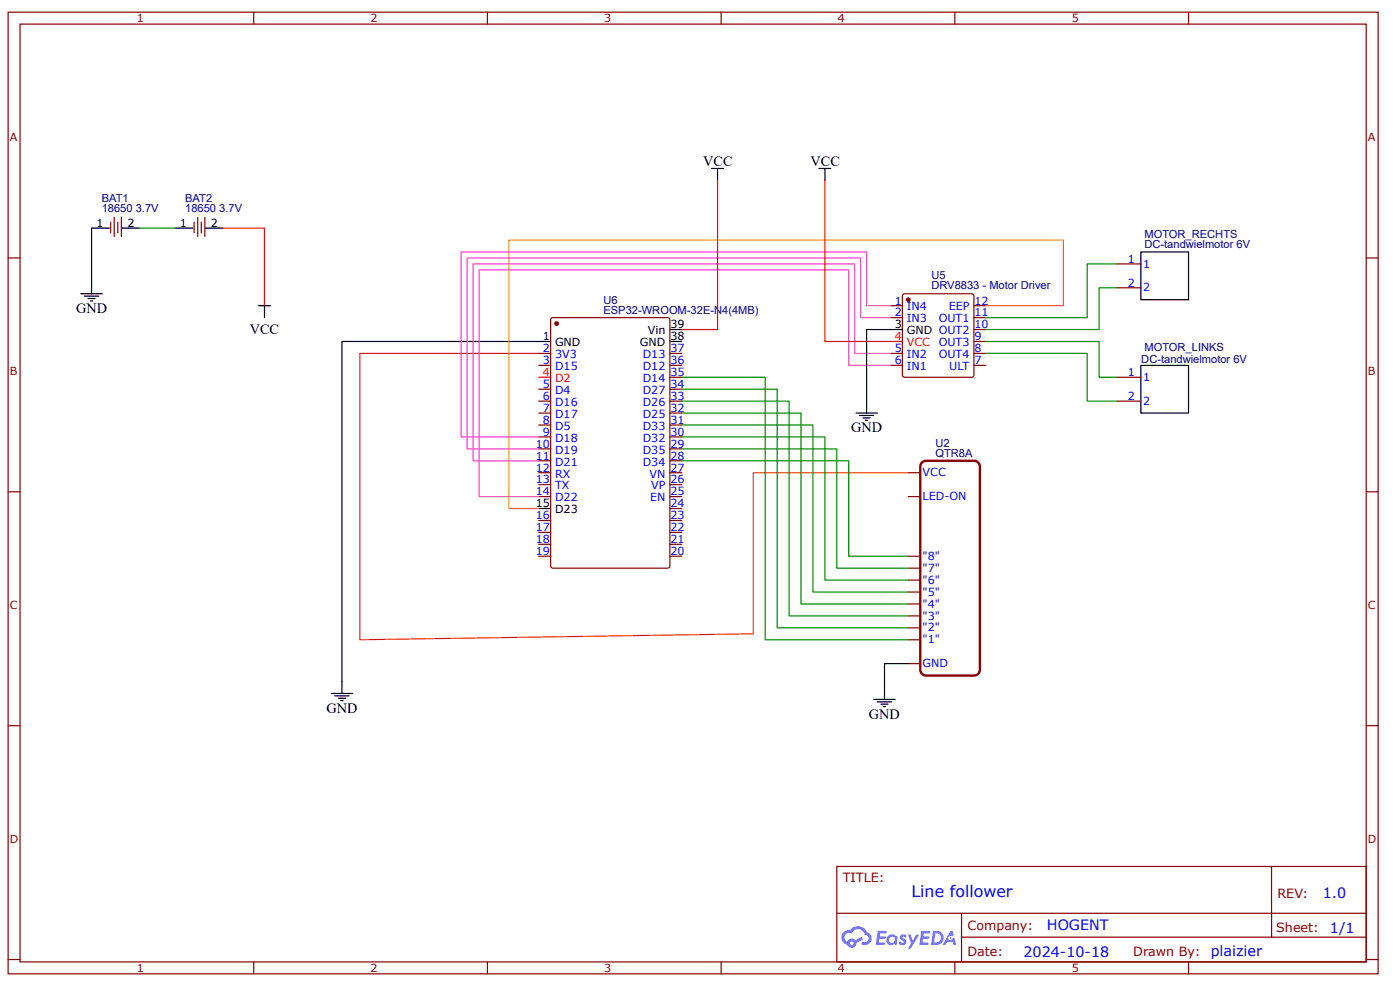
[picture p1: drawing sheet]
<svg xmlns="http://www.w3.org/2000/svg" width="297mm" height="210mm" viewBox="0 0 297 210" stroke-linecap="round" stroke-linejoin="round" font-family="sans-serif">
<g fill="none" stroke="#800" stroke-width=".25">
<path d="M1.7 2.6h290.7v203.9h-290.7zM4.3 5.1h285.5v198.8h-285.5zM53.8 2.6v2.5M103.4 2.6v2.5M153 2.6v2.5M202.6 2.6v2.5M252.1 2.6v2.5M1.7 54.7h2.6M289.8 54.7h2.6M1.7 104.3h2.6M289.8 104.3h2.6M1.7 153.8h2.6"/>
<path d="M289.8 153.8h2.6M177.5 183.7h112.3v20.2h-112.3zM177.6 193.6h112.1M204 198.7h85.7M204 193.6v10.1M269.8 183.7v15M1.7 203.4h2.6M53.8 203.9v2.6M103.4 203.9v2.6M153 203.9v2.6M202.6 203.9v2.6M252.1 203.9v2.6"/>
<path d="M289.8 203.4h2.6"/>
</g>
<g fill="#58f">
<path d="M191.1 198.2l.5-.1 .4 .1 .3 .2-.2 .5a.33 .33 0 0 0-.3-.3 .33 .33 0 0 0-.3 .1v.1a.85 .85 0 0 1 .7 .6 .85 .85 0 0 1-.3 .9l-.7 .1-.6-.4 .4-.4 .5 .3 .2-.1v-.2a.88 .88 0 0 1-.6-1.4z"/>
<path d="M192.6 198.1h.6l.4 1.3 .8-1.3h.6l-1.8 3h-.6l.7-1.1z"/>
<path d="M186.2 197.4h1.7l.2 .1-.1 .3-1.3 .1-.1 .6h1.1l.2 .3-.2 .2h-1.1l-.2 .8h1.3l.1 .3-.1 .2h-1.9z"/>
<path d="M195.5 197.4h1.6l.2 .1v.3l-1.3 .1-.1 .6h1.1l.2 .3-.3 .2h-1.1l-.1 .8h1.2l.1 .3-.1 .2h-1.9z"/>
<path d="M201.6 197.4h.5l.2 .9-.4 .2a.49 .49 0 0 0-.7 .2 .49 .49 0 0 0 .3 .7 .49 .49 0 0 0 .6-.5l.4-.2 .4 1.6h-.6l-.2-.6h-1.2l-.3 .6h-.6z"/>
<path d="M197.9 197.4l-.4 2.9h1a1.51 1.51 0 0 0 1.7-1.5 1.51 1.51 0 0 0-1.8-1.4zM198.4 197.9a1.02 1.02 0 0 1 1.2 1.1 1.02 1.02 0 0 1-1.4 .8z"/>
<path d="M188.5 198.4a1.11 1.11 0 0 0-.3 1.5 1.11 1.11 0 0 0 1.6 .3l.4 .1 .2-1.6-.4-.2a1.01 1.01 0 0 0-1.5-.1zM188.5 199.2a.66 .66 0 0 1 1.3 0 .66 .66 0 0 1-1.3 0z"/>
<path d="M179 197.6a1.58 1.58 0 0 0 .7 2.7 1.01 1.01 0 0 0 1.2 .6 1.01 1.01 0 0 0 .8-1l1.4-.7-.3-.6-1.4 .7a1.02 1.02 0 0 0-1.7 .4 .99 .99 0 0 1-.4-1.4 .99 .99 0 0 1 1.4-.4 1.48 1.48 0 0 1 1.5-.9 1.48 1.48 0 0 1 1.3 1.2 .82 .82 0 0 1 .8 1 .82 .82 0 0 1-1.2 .5l-.3 .2v.3a1.4 1.4 0 0 0 2-.6 1.4 1.4 0 0 0-.9-2 2.19 2.19 0 0 0-3.6-.4l-.8 .1zM180.3 200a.4 .4 0 0 1 .8 0 .4 .4 0 0 1-.8 0z"/>
<circle cx="201.6" cy="198.9" r=".19"/>
</g>
<g fill="none" stroke="#800" stroke-width=".25">
<path d="M237 56h5M191.6 62.4l.3-.1h14.2l.4 .1 .1 .4v16.7l-.1 .3-.4 .2h-14.2l-.3-.2-.2-.3v-16.7zM237 61h5M237 80h5M237 85h5M192.7 105.3h2.5M192.7 100.2h2.5M192.7 117.9h2.5M192.7 120.5h2.5M192.7 123h2.5M192.7 125.5h2.5M192.7 128h2.5"/>
<path d="M192.7 130.6h2.5M192.7 133.1h2.5M192.7 135.6h2.5M192.7 140.7h2.5"/>
</g>
<path d="M195.6 98.1l.9-.4h10.1a1.26 1.26 0 0 1 1.3 1.3v43a1.26 1.26 0 0 1-1.3 1.2h-10.1a1.26 1.26 0 0 1-1.3-1.2v-43z" fill="none" stroke="#800" stroke-width=".51"/>
<path d="M242 53.4h10.1v10.1h-10.1zM242 77.5h10.1v10.1h-10.1z" fill="none" stroke="#000" stroke-width=".25"/>
<circle cx="192.7" cy="63.5" r=".38" fill="#800"/>
<g fill="none" stroke="#800" stroke-width=".25">
<path d="M114.3 74.9h2.5M114.3 77.5h2.5M142.1 74.9h2.5M142.1 77.5h2.5M142.1 80h2.5M188.9 64.8h2.5M188.9 67.3h2.5M188.9 74.9h2.5M188.9 77.5h2.5M206.6 64.8h2.5M206.6 67.3h2.5M206.6 74.9h2.5"/>
<path d="M206.6 77.5h2.5M206.6 72.4h2.5M206.6 69.9h2.5M114.3 82.5h2.5M114.3 85h2.5M114.3 87.6h2.5M114.3 90.1h2.5M114.3 92.6h2.5M114.3 95.2h2.5M114.3 97.7h2.5M142.1 82.5h2.5M142.1 85h2.5"/>
<path d="M142.1 87.6h2.5M142.1 90.1h2.5M142.1 92.6h2.5M142.1 95.2h2.5M142.1 97.7h2.5M114.3 100.2h2.5M114.3 102.8h2.5M114.3 105.3h2.5M114.3 110.3h2.5M114.3 112.9h2.5M114.3 115.4h2.5M114.3 117.9h2.5"/>
<path d="M142.1 100.2h2.5M142.1 102.8h2.5M142.1 105.3h2.5M142.1 107.8h2.5M142.1 110.3h2.5M142.1 112.9h2.5M142.1 115.4h2.5M142.1 117.9h2.5"/>
<circle cx="192.7" cy="63.5" r=".38"/>
</g>
<path d="M114.3 72.4h2.5M142.1 69.9h2.5M142.1 72.4h2.5M188.9 69.9h2.5M114.3 107.8h2.5" fill="none" stroke="#000" stroke-width=".25"/>
<path d="M114.3 80h2.5M188.9 72.4h2.5" fill="none" stroke="#f00" stroke-width=".25"/>
<path d="M237 56h-6.4v11.3h-21.5M209.1 72.4h24.1v7.6h3.8M209.1 74.9h21.5v10.1h6.4M237 61h-3.8v8.9h-24.1" fill="none" stroke="#080" stroke-width=".25"/>
<circle cx="118.1" cy="68.6" r=".38" fill="#800"/>
<g fill="none" stroke="#800" stroke-width=".25">
<path d="M23.5 47.1v2.3M24.2 46.1v4M25 47.1v2.3M25.8 46.1v4M41.2 47.1v2.3M41.9 46.1v4M42.7 47.1v2.3M43.5 46.1v4M117 67.5l.3-.2h24.3l.5 .4v52.3l-.3 .4-24.5 .1-.4-.4-.1-52.3z"/>
<circle cx="118.1" cy="68.6" r=".38"/>
</g>
<g fill="none" stroke="#000" stroke-width=".25">
<path d="M151 35.7h2.5M152.2 35.7v2.5M173.7 35.7h2.6M175 35.7v2.5M19.4 48.4h3.8M19.4 59.7v2.6M25.8 48.4h3.7M37.1 48.4h3.8M43.5 48.4h3.8M17.2 62.3h4.5M17.9 62.8h3M18.7 63.3h1.5"/>
<path d="M19.2 63.8h.5M54.8 64.8h2.6M56.1 64.8v2.5M114.3 72.4h-41.7v74.6M188.9 69.9h-5v17.7M181.6 87.6h4.5M182.3 88.1h3.1M183.1 88.6h1.5M183.6 89.1h.5M70.3 147h4.5M71 147.5h3.1M71.8 148h1.5"/>
<path d="M72.3 148.5h.5M185.4 148.3h4.5M186.1 148.8h3.1M186.9 149.3h1.5M187.4 149.8h.5M192.7 140.7h-5.1v7.6"/>
</g>
<path d="M29.5 48.4h7.6M144.6 80h17.7v55.6h30.4M144.6 82.5h20.3v50.6h27.8M144.6 85h22.8v45.6h25.3M144.6 87.6h25.3v40.4h22.8M144.6 90.1h27.9v35.4h20.2M144.6 92.6h30.4v30.4h17.7M144.6 95.2h32.9v25.3h15.2M144.6 97.7h35.5v20.2h12.6" fill="none" stroke="#080" stroke-width=".25"/>
<path d="M19.4 48.4v11.3" fill="none" stroke="#003" stroke-width=".25"/>
<path d="M152.2 38.2v31.7h-7.6M175 38.2v34.2h13.9M47.3 48.4h8.8v16.4" fill="none" stroke="#f00" stroke-width=".25"/>
<path d="M114.3 74.9h-38v60.7l83.5-1.2v-34.2h32.9" fill="none" stroke="#f30" stroke-width=".25"/>
<path d="M209.1 64.8h16.5v-13.9h-117.6v56.9h6.3" fill="none" stroke="#f90" stroke-width=".25"/>
<path d="M188.9 77.5h-8.8v-20.3h-78.5v48.1h12.7M188.9 74.9h-7.6v-18.9h-80.9v41.7h13.9M188.9 67.3h-6.3v-12.6h-83.5v40.5h15.2M188.9 64.8h-5v-11.4h-86.1v39.2h16.5" fill="none" stroke="#f3c" stroke-width=".25"/>
<text font-size="3.4" fill="#00f" x="193.4" y="190.2">Line follower</text>
<g font-size="3">
<text x="149.2" y="35.2">VCC</text>
<text x="172" y="35.2">VCC</text>
<text x="16.1" y="66.3">GND</text>
<text x="53" y="70.9">VCC</text>
<text x="180.6" y="91.6">GND</text>
<text x="69.3" y="151.1">GND</text>
<text x="184.4" y="152.3">GND</text>
</g>
<g font-size="3" fill="#00f">
<text x="280.6" y="190.3">1.0</text>
<text x="222.1" y="197.2">HOGENT</text>
<text x="282.2" y="197.7">1/1</text>
<text x="217.1" y="202.8">2024-10-18</text>
<text x="256.9" y="202.7">plaizier</text>
</g>
<g font-size="2.7" fill="#800">
<text x="178.8" y="187">TITLE:</text>
<text x="271" y="190.3">REV:</text>
<text x="205.3" y="197.2">Company:</text>
<text x="270.8" y="197.6">Sheet:</text>
<text x="205.3" y="202.7">Date:</text>
<text x="240.4" y="202.7">Drawn By:</text>
</g>
<g font-size="2.4" fill="#800">
<text x="29" y="4.7">1</text>
<text x="78.6" y="4.7">2</text>
<text x="128.2" y="4.7">3</text>
<text x="177.8" y="4.7">4</text>
<text x="227.4" y="4.7">5</text>
<text x="2.1" y="29.9">A</text>
<text x="290.2" y="29.9">A</text>
<text x="2.1" y="79.5">B</text>
<text x="290.2" y="79.5">B</text>
<text x="2.1" y="129.1">C</text>
<text x="290.2" y="129.1">C</text>
<text x="2.1" y="178.6">D</text>
<text x="290.2" y="178.6">D</text>
<text x="29" y="206.1">1</text>
<text x="78.6" y="206.1">2</text>
<text x="128.2" y="206.1">3</text>
<text x="177.8" y="206.1">4</text>
<text x="227.4" y="206.1">5</text>
</g>
<g font-size="2.4" fill="#000080">
<text x="21.6" y="45">18650</text>
<text x="21.6" y="42.8">BAT1</text>
<text x="28.8" y="45">3.7V</text>
<text x="39.3" y="45">18650</text>
<text x="39.3" y="42.8">BAT2</text>
<text x="46.5" y="45">3.7V</text>
<text x="242.8" y="52.6">DC-tandwielmotor 6V</text>
<text x="242.8" y="50.4">MOTOR_RECHTS</text>
<text x="197.6" y="59.1">U5</text>
<text x="128" y="64.4">U6</text>
<text x="197.6" y="61.4">DRV8833 - Motor Driver</text>
<text x="128" y="66.5">ESP32-WROOM-32E-N4(4MB)</text>
<text x="242.1" y="77.1">DC-tandwielmotor 6V</text>
<text x="242.8" y="74.5">MOTOR_LINKS</text>
<text x="198.4" y="94.8">U2</text>
<text x="198.4" y="96.9">QTR8A</text>
</g>
<g font-size="2.4">
<text x="20.5" y="48.1">1</text>
<text x="27" y="48.1">2</text>
<text x="38.2" y="48.1">1</text>
<text x="44.7" y="48.1">2</text>
<text x="137.4" y="70.9">Vin</text>
<text x="142.2" y="69.6">39</text>
<text x="189.8" y="69.6">3</text>
<text x="192.4" y="70.9">GND OUT2</text>
<text x="115.2" y="72.1">1</text>
<text x="117.8" y="73.4">GND</text>
<text x="135.8" y="73.4">GND</text>
<text x="142.2" y="72.1">38</text>
<text x="113.7" y="107.6">15</text>
<text x="117.8" y="108.8">D23</text>
</g>
<g font-size="2.4" fill="#00f">
<text x="239.3" y="55.7">1</text>
<text x="242.5" y="56.7">1</text>
<text x="189.8" y="64.6">1</text>
<text x="192.4" y="65.8">IN4</text>
<text x="201.3" y="65.8">EEP</text>
<text x="206.7" y="64.6">12</text>
<text x="239.3" y="60.8">2</text>
<text x="242.5" y="61.8">2</text>
<text x="189.8" y="67.1">2</text>
<text x="192.4" y="68.4">IN3</text>
<text x="199.1" y="68.4">OUT1</text>
<text x="206.7" y="69.6">10</text>
<text x="206.7" y="67.1">11</text>
<text x="115.2" y="77.2">3</text>
<text x="115.2" y="74.7">2</text>
<text x="117.8" y="75.9">3V3</text>
<text x="136.4" y="75.9">D13</text>
<text x="142.2" y="74.7">37</text>
<text x="142.2" y="77.2">36</text>
<text x="189.8" y="74.7">5</text>
<text x="189.8" y="77.2">6</text>
<text x="192.4" y="75.9">IN2</text>
<text x="199.1" y="75.9">OUT4</text>
<text x="199.1" y="73.4">OUT3</text>
<text x="206.7" y="77.2">7</text>
<text x="206.7" y="74.7">8</text>
<text x="206.7" y="72.1">9</text>
<text x="115.2" y="82.3">5</text>
<text x="117.8" y="83.5">D4</text>
<text x="117.8" y="78.5">D15</text>
<text x="136.4" y="78.5">D12</text>
<text x="136.4" y="81">D14</text>
<text x="136.4" y="83.5">D27</text>
<text x="142.2" y="79.7">35</text>
<text x="142.2" y="82.3">34</text>
<text x="192.4" y="78.5">IN1</text>
<text x="201.4" y="78.5">ULT</text>
<text x="239.3" y="79.7">1</text>
<text x="242.5" y="80.7">1</text>
<text x="115.2" y="89.9">8</text>
<text x="115.2" y="87.3">7</text>
<text x="115.2" y="84.8">6</text>
<text x="117.8" y="88.6">D17</text>
<text x="117.8" y="86.1">D16</text>
<text x="136.4" y="86.1">D26</text>
<text x="136.4" y="88.6">D25</text>
<text x="142.2" y="84.8">33</text>
<text x="142.2" y="87.3">32</text>
<text x="142.2" y="89.9">31</text>
<text x="239.3" y="84.8">2</text>
<text x="242.5" y="85.8">2</text>
<text x="113.7" y="94.9">10</text>
<text x="115.2" y="92.4">9</text>
<text x="117.8" y="93.6">D18</text>
<text x="117.8" y="91.1">D5</text>
<text x="136.4" y="91.1">D33</text>
<text x="136.4" y="93.6">D32</text>
<text x="142.2" y="92.4">30</text>
<text x="142.2" y="94.9">29</text>
<text x="113.7" y="100">12</text>
<text x="113.7" y="97.4">11</text>
<text x="117.8" y="101.2">RX</text>
<text x="117.8" y="98.7">D21</text>
<text x="117.8" y="96.2">D19</text>
<text x="136.4" y="96.2">D35</text>
<text x="136.4" y="98.7">D34</text>
<text x="137.8" y="101.2">VN</text>
<text x="142.2" y="97.4">28</text>
<text x="142.2" y="100">27</text>
<text x="195.7" y="101">VCC</text>
<text x="113.7" y="105">14</text>
<text x="113.7" y="102.5">13</text>
<text x="117.8" y="106.3">D22</text>
<text x="117.8" y="103.8">TX</text>
<text x="137.9" y="106.3">EN</text>
<text x="138.1" y="103.8">VP</text>
<text x="142.2" y="102.5">26</text>
<text x="142.2" y="105">25</text>
<text x="142.2" y="107.6">24</text>
<text x="195.7" y="106">LED-ON</text>
<text x="113.7" y="112.6">17</text>
<text x="113.7" y="110.1">16</text>
<text x="142.2" y="110.1">23</text>
<text x="142.2" y="112.6">22</text>
<text x="113.7" y="117.7">19</text>
<text x="113.7" y="115.1">18</text>
<text x="142.2" y="115.1">21</text>
<text x="142.2" y="117.7">20</text>
<text x="195.7" y="118.7">&quot;8&quot;</text>
<text x="195.7" y="121.2">&quot;7&quot;</text>
<text x="195.7" y="123.7">&quot;6&quot;</text>
<text x="195.7" y="126.3">&quot;5&quot;</text>
<text x="195.7" y="128.8">&quot;4&quot;</text>
<text x="195.7" y="131.3">&quot;3&quot;</text>
<text x="195.7" y="133.9">&quot;2&quot;</text>
<text x="195.7" y="136.4">&quot;1&quot;</text>
<text x="195.7" y="141.5">GND</text>
</g>
<g font-size="2.4" fill="#f00">
<text x="189.8" y="72.1">4</text>
<text x="192.4" y="73.4">VCC</text>
<text x="115.2" y="79.7">4</text>
<text x="117.8" y="81">D2</text>
</g>
</svg>
